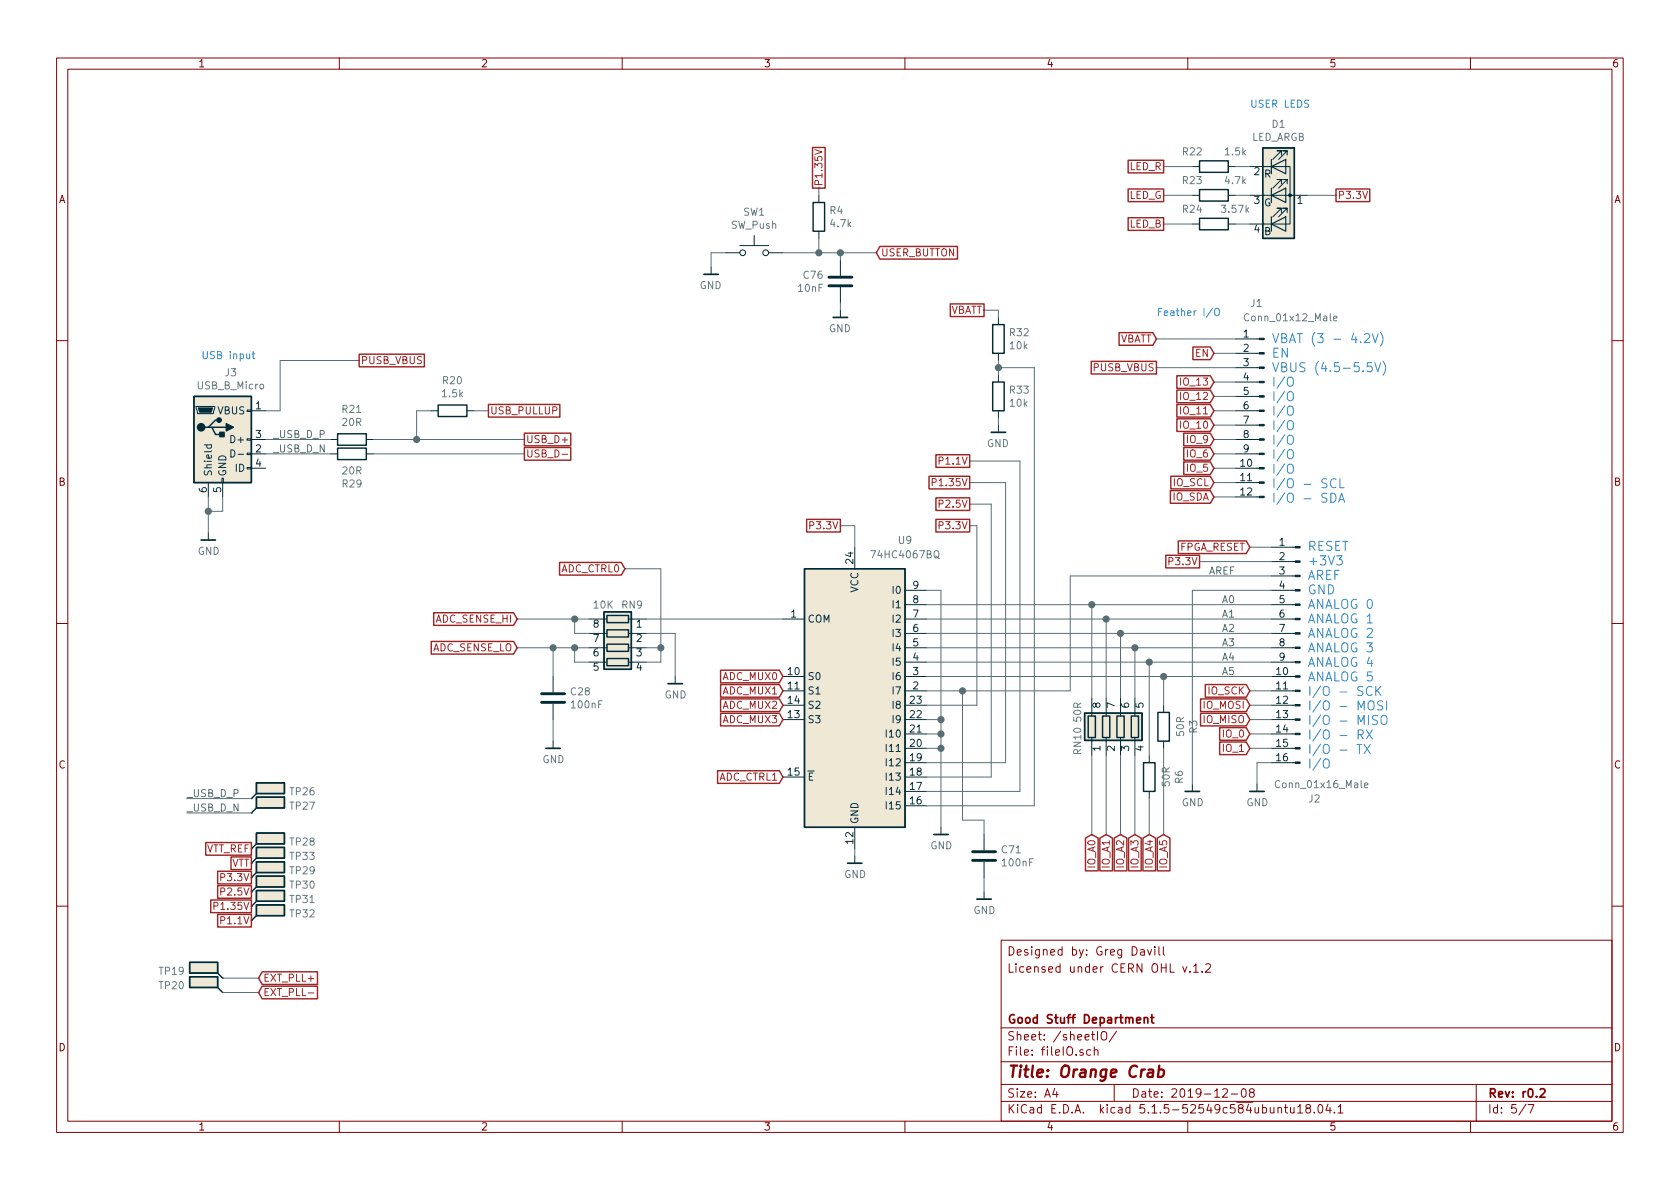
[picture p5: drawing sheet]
EESchema Schematic File Version 4
EELAYER 30 0
EELAYER END
$Descr A4 11693 8268
encoding utf-8
Sheet 5 7
Title "Orange Crab"
Date "2019-12-08"
Rev "r0.2"
Comp "Good Stuff Department"
Comment1 ""
Comment2 ""
Comment3 "Licensed under CERN OHL v.1.2"
Comment4 "Designed by: Greg Davill"
$EndDescr
$Comp
L Connector:Conn_01x16_Male J2
U 1 1
P 9050 4500
AR Path="/5ABC9A87/5D0A61DA" Ref="J2"  Part="1" 
AR Path="/5D1738DB/5D0A61DA" Ref="J?"  Part="1" 
F 0 "J2" H 8950 3450 50  0000 C CNN
F 1 "Conn_01x16_Male" H 8900 3550 50  0000 C CNN
F 2 "gkl_conn:Feather_PinHeader_1x16" H 9050 4500 50  0001 C CNN
F 3 "~" H 9050 4500 50  0001 C CNN
	1    9050 4500
	-1   0    0    -1  
$EndComp
Text Notes 8700 750  0    50   ~ 0
USER LEDS
Text Notes 8050 2200 0    50   ~ 0
Feather I/O
$Comp
L Connector:Conn_01x12_Male J1
U 1 1
P 8800 2850
AR Path="/5ABC9A87/5D1698AE" Ref="J1"  Part="1" 
AR Path="/5D1738DB/5D1698AE" Ref="J?"  Part="1" 
F 0 "J1" H 8900 3600 50  0000 R CNN
F 1 "Conn_01x12_Male" H 8950 3500 50  0000 R CNN
F 2 "gkl_conn:Feather_PinHeader_1x12" H 8800 2850 50  0001 C CNN
F 3 "~" H 8800 2850 50  0001 C CNN
	1    8800 2850
	-1   0    0    -1  
$EndComp
Text Notes 9100 5350 0    63   ~ 0
RESET\n+3V3\nAREF\nGND\nANALOG 0\nANALOG 1\nANALOG 2\nANALOG 3\nANALOG 4\nANALOG 5\nI/O - SCK\nI/O - MOSI\nI/O - MISO\nI/O - RX\nI/O - TX\nI/O
Text Notes 8850 3500 0    63   ~ 0
VBAT (3 - 4.2V)\nEN\nVBUS (4.5-5.5V)\nI/O\nI/O\nI/O\nI/O\nI/O\nI/O\nI/O\nI/O - SCL\nI/O - SDA
Text Label 8600 4200 2    50   ~ 0
A0
Text Label 8600 4000 2    50   ~ 0
AREF
Text Label 8600 4300 2    50   ~ 0
A1
Text Label 8600 4400 2    50   ~ 0
A2
Text Label 8600 4500 2    50   ~ 0
A3
Text Label 8600 4600 2    50   ~ 0
A4
Text Label 8600 4700 2    50   ~ 0
A5
Wire Wire Line
	8850 4100 8300 4100
Wire Wire Line
	8300 4100 8300 5450
Wire Wire Line
	8850 3900 8350 3900
$Comp
L gkl_power:GND #PWR0133
U 1 1
P 8300 5450
F 0 "#PWR0133" H 8300 5200 50  0001 C CNN
F 1 "GND" H 8303 5324 50  0000 C CNN
F 2 "" H 8200 5100 50  0001 C CNN
F 3 "" H 8300 5450 50  0001 C CNN
	1    8300 5450
	1    0    0    -1  
$EndComp
Text GLabel 8350 3900 0    50   UnSpc ~ 0
P3.3V
Wire Wire Line
	8850 3800 8700 3800
Text GLabel 8700 3800 0    50   Input ~ 0
FPGA_RESET
Wire Wire Line
	8850 4800 8700 4800
Text GLabel 8700 4800 0    50   Input ~ 0
IO_SCK
Wire Wire Line
	8850 4900 8700 4900
Text GLabel 8700 4900 0    50   Input ~ 0
IO_MOSI
Wire Wire Line
	8850 5000 8700 5000
Text GLabel 8700 5000 0    50   Input ~ 0
IO_MISO
Wire Wire Line
	8850 5100 8700 5100
Text GLabel 8700 5100 0    50   Input ~ 0
IO_0
Wire Wire Line
	8850 5200 8700 5200
Text GLabel 8700 5200 0    50   Input ~ 0
IO_1
Wire Wire Line
	8850 5300 8750 5300
Wire Wire Line
	8750 5300 8750 5450
$Comp
L gkl_power:GND #PWR0134
U 1 1
P 8750 5450
F 0 "#PWR0134" H 8750 5200 50  0001 C CNN
F 1 "GND" H 8753 5324 50  0000 C CNN
F 2 "" H 8650 5100 50  0001 C CNN
F 3 "" H 8750 5450 50  0001 C CNN
	1    8750 5450
	1    0    0    -1  
$EndComp
Wire Wire Line
	8600 3050 8450 3050
Text GLabel 8450 3050 0    50   Input ~ 0
IO_9
Wire Wire Line
	8600 3150 8450 3150
Text GLabel 8450 3150 0    50   Input ~ 0
IO_6
Wire Wire Line
	8600 3250 8450 3250
Text GLabel 8450 3250 0    50   Input ~ 0
IO_5
Wire Wire Line
	8600 3350 8450 3350
Text GLabel 8450 3350 0    50   Input ~ 0
IO_SCL
Wire Wire Line
	8600 3450 8450 3450
Text GLabel 8450 3450 0    50   Input ~ 0
IO_SDA
Wire Wire Line
	8600 2650 8450 2650
Text GLabel 8450 2650 0    50   Input ~ 0
IO_13
Wire Wire Line
	8600 2750 8450 2750
Text GLabel 8450 2750 0    50   Input ~ 0
IO_12
Wire Wire Line
	8600 2850 8450 2850
Text GLabel 8450 2850 0    50   Input ~ 0
IO_11
Wire Wire Line
	8600 2950 8450 2950
Text GLabel 8450 2950 0    50   Input ~ 0
IO_10
Text GLabel 8450 2450 0    50   Input ~ 0
EN
Wire Wire Line
	8600 2450 8450 2450
Wire Wire Line
	8600 2550 8050 2550
Text GLabel 8050 2350 0    50   Input ~ 0
VBATT
Wire Wire Line
	8600 2350 8050 2350
Text Notes 1400 2500 0    50   ~ 0
USB input
Text GLabel 3650 3050 2    50   UnSpc ~ 0
USB_D+
Text GLabel 3650 3150 2    50   UnSpc ~ 0
USB_D-
Wire Wire Line
	1550 3450 1550 3550
Wire Wire Line
	1550 3550 1450 3550
Wire Wire Line
	1450 3550 1450 3700
Wire Wire Line
	1450 3450 1450 3550
Connection ~ 1450 3550
$Comp
L gkl_power:GND #PWR?
U 1 1
P 1450 3700
AR Path="/5D1738DB/5D4CCC72" Ref="#PWR?"  Part="1" 
AR Path="/5ABC9A87/5D4CCC72" Ref="#PWR0121"  Part="1" 
F 0 "#PWR0121" H 1450 3450 50  0001 C CNN
F 1 "GND" H 1453 3574 50  0000 C CNN
F 2 "" H 1350 3350 50  0001 C CNN
F 3 "" H 1450 3700 50  0001 C CNN
	1    1450 3700
	1    0    0    -1  
$EndComp
$Comp
L Connector:USB_B_Micro J?
U 1 1
P 1550 3050
AR Path="/5D1738DB/5D4CCC78" Ref="J?"  Part="1" 
AR Path="/5ABC9A87/5D4CCC78" Ref="J3"  Part="1" 
F 0 "J3" H 1607 3517 50  0000 C CNN
F 1 "USB_B_Micro" H 1607 3426 50  0000 C CNN
F 2 "Connector_USB:USB_Micro-B_Molex-105017-0001" H 1700 3000 50  0001 C CNN
F 3 "~" H 1700 3000 50  0001 C CNN
F 4 "1050170001" H 1550 3050 50  0001 C CNN "PN"
F 5 "Molex" H 1550 3050 50  0001 C CNN "Mfg"
	1    1550 3050
	1    0    0    -1  
$EndComp
Text GLabel 3400 2850 2    50   UnSpc ~ 0
USB_PULLUP
$Comp
L Device:R R20
U 1 1
P 3150 2850
F 0 "R20" V 3357 2850 50  0000 C CNN
F 1 "1.5k" V 3266 2850 50  0000 C CNN
F 2 "Resistor_SMD:R_0201_0603Metric" V 3080 2850 50  0001 C CNN
F 3 "~" H 3150 2850 50  0001 C CNN
F 4 "‎Yageo‎" H 3150 2850 50  0001 C CNN "Mfg"
F 5 "RC0201FR-071K5L" H 3150 2850 50  0001 C CNN "PN"
	1    3150 2850
	0    -1   -1   0   
$EndComp
Wire Wire Line
	3000 2850 2900 2850
Wire Wire Line
	2900 2850 2900 3050
Wire Wire Line
	3300 2850 3400 2850
Wire Wire Line
	1850 2850 1950 2850
Wire Wire Line
	1950 2850 1950 2500
Wire Wire Line
	1950 2500 2500 2500
Text GLabel 2500 2500 2    50   UnSpc ~ 0
PUSB_VBUS
$Comp
L Device:LED_ARGB D1
U 1 1
P 8900 1350
F 0 "D1" H 8900 1847 50  0000 C CNN
F 1 "LED_ARGB" H 8900 1756 50  0000 C CNN
F 2 "gkl_led:0404LED_RGB" H 8900 1300 50  0001 C CNN
F 3 "~" H 8900 1300 50  0001 C CNN
F 4 " ‎Wurth Electronics Inc.‎" H 8900 1350 50  0001 C CNN "Mfg"
F 5 "150044M155260" H 8900 1350 50  0001 C CNN "PN"
	1    8900 1350
	1    0    0    -1  
$EndComp
Text GLabel 9300 1350 2    50   UnSpc ~ 0
P3.3V
Wire Wire Line
	9300 1350 9100 1350
$Comp
L Device:R R22
U 1 1
P 8450 1150
F 0 "R22" V 8550 1300 50  0000 C CNN
F 1 "1.5k" V 8550 1000 50  0000 C CNN
F 2 "Resistor_SMD:R_0201_0603Metric" V 8380 1150 50  0001 C CNN
F 3 "~" H 8450 1150 50  0001 C CNN
F 4 "‎Yageo‎" H 8450 1150 50  0001 C CNN "Mfg"
F 5 "RC0201FR-071K5L" H 8450 1150 50  0001 C CNN "PN"
	1    8450 1150
	0    -1   -1   0   
$EndComp
$Comp
L Device:R R23
U 1 1
P 8450 1350
F 0 "R23" V 8550 1500 50  0000 C CNN
F 1 "4.7k" V 8550 1200 50  0000 C CNN
F 2 "Resistor_SMD:R_0201_0603Metric" V 8380 1350 50  0001 C CNN
F 3 "~" H 8450 1350 50  0001 C CNN
F 4 "‎Yageo‎" H 8450 1350 50  0001 C CNN "Mfg"
F 5 "RC0201FR-074K7L" H 8450 1350 50  0001 C CNN "PN"
	1    8450 1350
	0    -1   -1   0   
$EndComp
$Comp
L Device:R R24
U 1 1
P 8450 1550
F 0 "R24" V 8550 1700 50  0000 C CNN
F 1 "3.57k" V 8550 1400 50  0000 C CNN
F 2 "Resistor_SMD:R_0201_0603Metric" V 8380 1550 50  0001 C CNN
F 3 "~" H 8450 1550 50  0001 C CNN
F 4 "‎Yageo‎" H 8450 1550 50  0001 C CNN "Mfg"
F 5 "RC0201FR-073K57L" H 8450 1550 50  0001 C CNN "PN"
	1    8450 1550
	0    -1   -1   0   
$EndComp
Wire Wire Line
	8600 1150 8700 1150
Wire Wire Line
	8700 1350 8600 1350
Wire Wire Line
	8600 1550 8700 1550
Wire Wire Line
	8300 1150 8100 1150
Wire Wire Line
	8300 1350 8100 1350
Wire Wire Line
	8300 1550 8100 1550
Text GLabel 8100 1150 0    50   UnSpc ~ 0
LED_R
Text GLabel 8100 1350 0    50   UnSpc ~ 0
LED_G
Text GLabel 8100 1550 0    50   UnSpc ~ 0
LED_B
$Comp
L Switch:SW_Push SW1
U 1 1
P 5250 1750
F 0 "SW1" H 5250 2035 50  0000 C CNN
F 1 "SW_Push" H 5250 1944 50  0000 C CNN
F 2 "gkl_misc:PTS_810_SMT_Switch" H 5250 1950 50  0001 C CNN
F 3 "~" H 5250 1950 50  0001 C CNN
F 4 "PTS810 SJM 250 SMTR LFS" H 5250 1750 50  0001 C CNN "PN"
F 5 "C&K" H 5250 1750 50  0001 C CNN "Mfg"
	1    5250 1750
	1    0    0    -1  
$EndComp
Text GLabel 5700 1300 1    50   UnSpc ~ 0
P1.35V
$Comp
L Device:R R4
U 1 1
P 5700 1500
F 0 "R4" H 5770 1546 50  0000 L CNN
F 1 "4.7k" H 5770 1455 50  0000 L CNN
F 2 "Resistor_SMD:R_0201_0603Metric" V 5630 1500 50  0001 C CNN
F 3 "~" H 5700 1500 50  0001 C CNN
F 4 "‎Yageo‎" H 5700 1500 50  0001 C CNN "Mfg"
F 5 "RC0201FR-074K7L" H 5700 1500 50  0001 C CNN "PN"
	1    5700 1500
	1    0    0    -1  
$EndComp
Wire Wire Line
	5700 1300 5700 1350
Wire Wire Line
	5700 1650 5700 1750
Wire Wire Line
	5700 1750 5450 1750
Wire Wire Line
	5700 1750 5850 1750
Connection ~ 5700 1750
Text GLabel 6100 1750 2    50   Input ~ 0
USER_BUTTON
$Comp
L gkl_power:GND #PWR0164
U 1 1
P 4950 1850
F 0 "#PWR0164" H 4950 1600 50  0001 C CNN
F 1 "GND" H 4953 1724 50  0000 C CNN
F 2 "" H 4850 1500 50  0001 C CNN
F 3 "" H 4950 1850 50  0001 C CNN
	1    4950 1850
	-1   0    0    -1  
$EndComp
Wire Wire Line
	4950 1850 4950 1750
Wire Wire Line
	4950 1750 5050 1750
$Comp
L Device:C C76
U 1 1
P 5850 1950
F 0 "C76" H 5736 1996 50  0000 R CNN
F 1 "10nF" H 5736 1905 50  0000 R CNN
F 2 "Capacitor_SMD:C_0201_0603Metric" H 5888 1800 50  0001 C CNN
F 3 "~" H 5850 1950 50  0001 C CNN
F 4 "Samsung Electro-Mechanics" H 5850 1950 50  0001 C CNN "Mfg"
F 5 "CL03B103KP3NNNC" H 5850 1950 50  0001 C CNN "PN"
	1    5850 1950
	1    0    0    -1  
$EndComp
Wire Wire Line
	5850 1750 5850 1800
Connection ~ 5850 1750
Wire Wire Line
	5850 1750 6100 1750
Wire Wire Line
	5850 2100 5850 2150
$Comp
L gkl_power:GND #PWR0165
U 1 1
P 5850 2150
F 0 "#PWR0165" H 5850 1900 50  0001 C CNN
F 1 "GND" H 5853 2024 50  0000 C CNN
F 2 "" H 5750 1800 50  0001 C CNN
F 3 "" H 5850 2150 50  0001 C CNN
	1    5850 2150
	-1   0    0    -1  
$EndComp
Text GLabel 8050 2550 0    50   UnSpc ~ 0
PUSB_VBUS
Text GLabel 1800 6800 2    50   Input ~ 0
EXT_PLL+
Text GLabel 1800 6900 2    50   Input ~ 0
EXT_PLL-
$Comp
L Connector:TestPoint_Flag TP19
U 1 1
P 1550 6800
F 0 "TP19" H 2000 6850 50  0000 R CNN
F 1 "SMD_TP" H 1506 6803 50  0001 R CNN
F 2 "gkl_misc:TestPoint_Pad_D0.5mm" H 1750 6800 50  0001 C CNN
F 3 "~" H 1750 6800 50  0001 C CNN
	1    1550 6800
	-1   0    0    -1  
$EndComp
Wire Wire Line
	1800 6800 1550 6800
$Comp
L Connector:TestPoint_Flag TP20
U 1 1
P 1550 6900
F 0 "TP20" H 2000 6950 50  0000 R CNN
F 1 "SMD_TP" H 1506 6903 50  0001 R CNN
F 2 "gkl_misc:TestPoint_Pad_D0.5mm" H 1750 6900 50  0001 C CNN
F 3 "~" H 1750 6900 50  0001 C CNN
	1    1550 6900
	-1   0    0    -1  
$EndComp
Wire Wire Line
	1800 6900 1550 6900
$Comp
L Connector:TestPoint_Flag TP26
U 1 1
P 1750 5550
F 0 "TP26" H 2200 5600 50  0000 R CNN
F 1 "SMD_TP" H 1706 5553 50  0001 R CNN
F 2 "gkl_misc:TestPoint_Pad_D0.5mm" H 1950 5550 50  0001 C CNN
F 3 "~" H 1950 5550 50  0001 C CNN
	1    1750 5550
	1    0    0    -1  
$EndComp
$Comp
L Connector:TestPoint_Flag TP27
U 1 1
P 1750 5650
F 0 "TP27" H 2200 5700 50  0000 R CNN
F 1 "SMD_TP" H 1706 5653 50  0001 R CNN
F 2 "gkl_misc:TestPoint_Pad_D0.5mm" H 1950 5650 50  0001 C CNN
F 3 "~" H 1950 5650 50  0001 C CNN
	1    1750 5650
	1    0    0    -1  
$EndComp
$Comp
L Connector:TestPoint_Flag TP31
U 1 1
P 1750 6300
F 0 "TP31" H 2200 6350 50  0000 R CNN
F 1 "SMD_TP" H 1706 6303 50  0001 R CNN
F 2 "gkl_misc:TestPoint_Pad_D0.5mm" H 1950 6300 50  0001 C CNN
F 3 "~" H 1950 6300 50  0001 C CNN
	1    1750 6300
	1    0    0    -1  
$EndComp
$Comp
L Connector:TestPoint_Flag TP32
U 1 1
P 1750 6400
F 0 "TP32" H 2200 6450 50  0000 R CNN
F 1 "SMD_TP" H 1706 6403 50  0001 R CNN
F 2 "gkl_misc:TestPoint_Pad_D0.5mm" H 1950 6400 50  0001 C CNN
F 3 "~" H 1950 6400 50  0001 C CNN
	1    1750 6400
	1    0    0    -1  
$EndComp
Text GLabel 1750 6100 0    50   UnSpc ~ 0
P3.3V
$Comp
L Connector:TestPoint_Flag TP30
U 1 1
P 1750 6200
F 0 "TP30" H 2200 6250 50  0000 R CNN
F 1 "SMD_TP" H 1706 6203 50  0001 R CNN
F 2 "gkl_misc:TestPoint_Pad_D0.5mm" H 1950 6200 50  0001 C CNN
F 3 "~" H 1950 6200 50  0001 C CNN
	1    1750 6200
	1    0    0    -1  
$EndComp
$Comp
L Connector:TestPoint_Flag TP29
U 1 1
P 1750 6100
F 0 "TP29" H 2200 6150 50  0000 R CNN
F 1 "SMD_TP" H 1706 6103 50  0001 R CNN
F 2 "gkl_misc:TestPoint_Pad_D0.5mm" H 1950 6100 50  0001 C CNN
F 3 "~" H 1950 6100 50  0001 C CNN
	1    1750 6100
	1    0    0    -1  
$EndComp
Text GLabel 1750 6200 0    50   UnSpc ~ 0
P2.5V
Text GLabel 1750 6300 0    50   UnSpc ~ 0
P1.35V
Text GLabel 1750 6400 0    50   UnSpc ~ 0
P1.1V
$Comp
L Connector:TestPoint_Flag TP33
U 1 1
P 1750 6000
F 0 "TP33" H 2200 6050 50  0000 R CNN
F 1 "SMD_TP" H 1706 6003 50  0001 R CNN
F 2 "gkl_misc:TestPoint_Pad_D0.5mm" H 1950 6000 50  0001 C CNN
F 3 "~" H 1950 6000 50  0001 C CNN
	1    1750 6000
	1    0    0    -1  
$EndComp
Text GLabel 1750 6000 0    50   UnSpc ~ 0
VTT
Text GLabel 1750 5900 0    50   UnSpc ~ 0
VTT_REF
$Comp
L Connector:TestPoint_Flag TP28
U 1 1
P 1750 5900
F 0 "TP28" H 2200 5950 50  0000 R CNN
F 1 "SMD_TP" H 1706 5903 50  0001 R CNN
F 2 "gkl_misc:TestPoint_Pad_D0.5mm" H 1950 5900 50  0001 C CNN
F 3 "~" H 1950 5900 50  0001 C CNN
	1    1750 5900
	1    0    0    -1  
$EndComp
$Comp
L Device:R R21
U 1 1
P 2450 3050
F 0 "R21" V 2657 3050 50  0000 C CNN
F 1 "20R" V 2566 3050 50  0000 C CNN
F 2 "Resistor_SMD:R_0201_0603Metric" V 2380 3050 50  0001 C CNN
F 3 "~" H 2450 3050 50  0001 C CNN
F 4 "‎Yageo‎" H 2450 3050 50  0001 C CNN "Mfg"
F 5 "RC0201FR-0720RL" H 2450 3050 50  0001 C CNN "PN"
	1    2450 3050
	0    -1   -1   0   
$EndComp
$Comp
L Device:R R29
U 1 1
P 2450 3150
F 0 "R29" V 2657 3150 50  0000 C CNN
F 1 "20R" V 2566 3150 50  0000 C CNN
F 2 "Resistor_SMD:R_0201_0603Metric" V 2380 3150 50  0001 C CNN
F 3 "~" H 2450 3150 50  0001 C CNN
F 4 "‎Yageo‎" H 2450 3150 50  0001 C CNN "Mfg"
F 5 "RC0201FR-0720RL" H 2450 3150 50  0001 C CNN "PN"
	1    2450 3150
	0    1    1    0   
$EndComp
$Comp
L 74xx:CD74HC4067M U9
U 1 1
P 5950 4800
F 0 "U9" H 6300 5850 50  0000 C CNN
F 1 "74HC4067BQ" H 6300 5750 50  0000 C CNN
F 2 "Package_DFN_QFN:Texas_RGY_R-PVQFN-N24_EP2.05x3.1mm" H 6850 3800 50  0001 C CIN
F 3 "http://www.ti.com/lit/ds/symlink/cd74hc4067.pdf" H 5600 5650 50  0001 C CNN
F 4 "Nexperia USA Inc." H 5950 4800 50  0001 C CNN "Mfg"
F 5 "74HC4067BQ\\,118" H 5950 4800 50  0001 C CNN "PN"
	1    5950 4800
	1    0    0    -1  
$EndComp
$Comp
L gkl_power:GND #PWR0103
U 1 1
P 6550 5750
F 0 "#PWR0103" H 6550 5500 50  0001 C CNN
F 1 "GND" H 6553 5624 50  0000 C CNN
F 2 "" H 6450 5400 50  0001 C CNN
F 3 "" H 6550 5750 50  0001 C CNN
	1    6550 5750
	1    0    0    -1  
$EndComp
Wire Wire Line
	6550 4100 6450 4100
Wire Wire Line
	6450 4200 7600 4200
Wire Wire Line
	6450 4300 7700 4300
Wire Wire Line
	6450 4400 7800 4400
Wire Wire Line
	6450 4500 7900 4500
Wire Wire Line
	6450 4700 8100 4700
$Comp
L gkl_power:GND #PWR0131
U 1 1
P 5950 5950
F 0 "#PWR0131" H 5950 5700 50  0001 C CNN
F 1 "GND" H 5953 5824 50  0000 C CNN
F 2 "" H 5850 5600 50  0001 C CNN
F 3 "" H 5950 5950 50  0001 C CNN
	1    5950 5950
	1    0    0    -1  
$EndComp
Wire Wire Line
	5950 5950 5950 5900
Text GLabel 5850 3650 0    50   UnSpc ~ 0
P3.3V
Wire Wire Line
	5850 3650 5950 3650
Wire Wire Line
	5950 3650 5950 3800
Wire Wire Line
	6450 5400 6900 5400
Text GLabel 6750 3650 0    50   UnSpc ~ 0
P3.3V
Wire Wire Line
	6800 3650 6750 3650
Wire Wire Line
	6800 3650 6800 4900
Text GLabel 6750 3500 0    50   UnSpc ~ 0
P2.5V
Wire Wire Line
	6750 3500 6900 3500
Wire Wire Line
	6900 3500 6900 5400
Wire Wire Line
	7000 3350 6750 3350
Text GLabel 6750 3350 0    50   UnSpc ~ 0
P1.35V
Wire Wire Line
	7100 3200 6750 3200
Text GLabel 6750 3200 0    50   UnSpc ~ 0
P1.1V
Text GLabel 5450 4700 0    50   Input ~ 0
ADC_MUX0
Text GLabel 5450 4800 0    50   Input ~ 0
ADC_MUX1
Text GLabel 5450 4900 0    50   Input ~ 0
ADC_MUX2
Text GLabel 5450 5000 0    50   Input ~ 0
ADC_MUX3
Text GLabel 4350 3950 0    50   Input ~ 0
ADC_CTRL0
Text GLabel 5450 5400 0    50   Input ~ 0
ADC_CTRL1
Text GLabel 3600 4500 0    50   Input ~ 0
ADC_SENSE_LO
Text GLabel 3600 4300 0    50   Input ~ 0
ADC_SENSE_HI
$Comp
L Device:R_Pack04 RN?
U 1 1
P 4300 4500
AR Path="/5ABD38F2/5DF38AC3" Ref="RN?"  Part="1" 
AR Path="/5ABC9A87/5DF38AC3" Ref="RN9"  Part="1" 
F 0 "RN9" V 4000 4400 50  0000 C CNN
F 1 "10K" V 4000 4600 50  0000 C CNN
F 2 "Resistor_SMD:R_Array_Convex_4x0402" V 4575 4500 50  0001 C CNN
F 3 "~" H 4300 4500 50  0001 C CNN
F 4 "Stackpole Electronics Inc" H 4300 4500 50  0001 C CNN "Mfg"
F 5 "RAVF104DJT10K0" H 4300 4500 50  0001 C CNN "PN"
	1    4300 4500
	0    -1   1    0   
$EndComp
Wire Wire Line
	5450 4300 4500 4300
Wire Wire Line
	4500 4400 4700 4400
Wire Wire Line
	4700 4400 4700 4700
Wire Wire Line
	4500 4600 4600 4600
Wire Wire Line
	4600 4600 4600 4500
Wire Wire Line
	4600 3950 4350 3950
Wire Wire Line
	4500 4500 4600 4500
Connection ~ 4600 4500
Wire Wire Line
	4600 4500 4600 3950
Wire Wire Line
	4100 4400 4000 4400
Wire Wire Line
	4000 4400 4000 4300
Wire Wire Line
	4100 4300 4000 4300
Connection ~ 4000 4300
Wire Wire Line
	4100 4600 4000 4600
Wire Wire Line
	4000 4600 4000 4500
Wire Wire Line
	4100 4500 4000 4500
Connection ~ 4000 4500
$Comp
L Device:C C28
U 1 1
P 3850 4850
F 0 "C28" H 3965 4896 50  0000 L CNN
F 1 "100nF" H 3965 4805 50  0000 L CNN
F 2 "Capacitor_SMD:C_0201_0603Metric" H 3888 4700 50  0001 C CNN
F 3 "~" H 3850 4850 50  0001 C CNN
F 4 "Samsung Electro-Mechanics" H 3850 4850 50  0001 C CNN "Mfg"
F 5 "CL03A104KQ3NNNC" H 3850 4850 50  0001 C CNN "PN"
	1    3850 4850
	1    0    0    -1  
$EndComp
Wire Wire Line
	3850 5000 3850 5150
$Comp
L gkl_power:GND #PWR0132
U 1 1
P 4700 4700
F 0 "#PWR0132" H 4700 4450 50  0001 C CNN
F 1 "GND" H 4703 4574 50  0000 C CNN
F 2 "" H 4600 4350 50  0001 C CNN
F 3 "" H 4700 4700 50  0001 C CNN
	1    4700 4700
	1    0    0    -1  
$EndComp
$Comp
L gkl_power:GND #PWR0160
U 1 1
P 3850 5150
F 0 "#PWR0160" H 3850 4900 50  0001 C CNN
F 1 "GND" H 3853 5024 50  0000 C CNN
F 2 "" H 3750 4800 50  0001 C CNN
F 3 "" H 3850 5150 50  0001 C CNN
	1    3850 5150
	1    0    0    -1  
$EndComp
Wire Wire Line
	3600 4500 3850 4500
Wire Wire Line
	3850 4700 3850 4500
Connection ~ 3850 4500
Wire Wire Line
	3850 4500 4000 4500
Wire Wire Line
	3600 4300 4000 4300
Wire Wire Line
	6450 5000 6550 5000
Connection ~ 6550 5000
Wire Wire Line
	6450 5100 6550 5100
Connection ~ 6550 5100
Wire Wire Line
	6550 5100 6550 5000
Wire Wire Line
	6550 5200 6450 5200
Connection ~ 6550 5200
Wire Wire Line
	6550 5200 6550 5100
Wire Wire Line
	6450 4800 6700 4800
Wire Wire Line
	7450 4800 7450 4000
Wire Wire Line
	7450 4000 8850 4000
Wire Wire Line
	6550 4100 6550 5000
Wire Wire Line
	6800 4900 6450 4900
Connection ~ 2900 3050
Wire Wire Line
	1850 3050 2300 3050
Wire Wire Line
	2600 3050 2900 3050
Wire Wire Line
	2300 3150 1850 3150
Wire Wire Line
	2600 3150 3650 3150
Wire Wire Line
	2900 3050 3650 3050
Text Label 1900 3050 0    50   ~ 0
_USB_D_P
Text Label 1900 3150 0    50   ~ 0
_USB_D_N
Text Label 1300 5550 0    50   ~ 0
_USB_D_P
Text Label 1300 5650 0    50   ~ 0
_USB_D_N
Wire Wire Line
	1750 5550 1300 5550
Wire Wire Line
	1300 5650 1750 5650
Text GLabel 7600 5800 3    50   Input ~ 0
IO_A0
Text GLabel 7700 5800 3    50   Input ~ 0
IO_A1
Text GLabel 7800 5800 3    50   Input ~ 0
IO_A2
Text GLabel 7900 5800 3    50   Input ~ 0
IO_A3
Text GLabel 8000 5800 3    50   Input ~ 0
IO_A4
Text GLabel 8100 5800 3    50   Input ~ 0
IO_A5
Wire Wire Line
	7600 5800 7600 5250
Connection ~ 7600 4200
Wire Wire Line
	7600 4200 8850 4200
Wire Wire Line
	7700 5800 7700 5250
Connection ~ 7700 4300
Wire Wire Line
	7700 4300 8850 4300
Wire Wire Line
	7800 5800 7800 5250
Connection ~ 7800 4400
Wire Wire Line
	7800 4400 8850 4400
Wire Wire Line
	7900 5800 7900 5250
Connection ~ 7900 4500
Wire Wire Line
	7900 4500 8850 4500
Wire Wire Line
	8000 5800 8000 5550
Wire Wire Line
	8100 5800 8100 5200
Connection ~ 8100 4700
Wire Wire Line
	8100 4700 8850 4700
Wire Wire Line
	7600 4850 7600 4200
Wire Wire Line
	7700 4850 7700 4300
Wire Wire Line
	7800 4850 7800 4400
Wire Wire Line
	7900 4850 7900 4500
$Comp
L Device:R R6
U 1 1
P 8000 5400
F 0 "R6" V 8207 5400 50  0000 C CNN
F 1 "50R" V 8116 5400 50  0000 C CNN
F 2 "Resistor_SMD:R_0201_0603Metric" V 7930 5400 50  0001 C CNN
F 3 "~" H 8000 5400 50  0001 C CNN
F 4 "‎Yageo‎" H 8000 5400 50  0001 C CNN "Mfg"
F 5 "RC0201FR-0750RL" H 8000 5400 50  0001 C CNN "PN"
	1    8000 5400
	1    0    0    -1  
$EndComp
$Comp
L Device:R R3
U 1 1
P 8100 5050
F 0 "R3" V 8307 5050 50  0000 C CNN
F 1 "50R" V 8216 5050 50  0000 C CNN
F 2 "Resistor_SMD:R_0201_0603Metric" V 8030 5050 50  0001 C CNN
F 3 "~" H 8100 5050 50  0001 C CNN
F 4 "‎Yageo‎" H 8100 5050 50  0001 C CNN "Mfg"
F 5 "RC0201FR-0750RL" H 8100 5050 50  0001 C CNN "PN"
	1    8100 5050
	1    0    0    -1  
$EndComp
Wire Wire Line
	8100 4900 8100 4700
Wire Wire Line
	6450 4600 8000 4600
Wire Wire Line
	8000 4600 8850 4600
Connection ~ 8000 4600
Wire Wire Line
	8000 5250 8000 4600
$Comp
L Device:R_Pack04 RN?
U 1 1
P 7800 5050
AR Path="/5ABD38F2/5E8ECDF4" Ref="RN?"  Part="1" 
AR Path="/5ABC9A87/5E8ECDF4" Ref="RN10"  Part="1" 
F 0 "RN10" V 7500 4950 50  0000 C CNN
F 1 "50R" V 7500 5150 50  0000 C CNN
F 2 "Resistor_SMD:R_Array_Convex_4x0402" V 8075 5050 50  0001 C CNN
F 3 "~" H 7800 5050 50  0001 C CNN
F 4 "Stackpole Electronics Inc" H 7800 5050 50  0001 C CNN "Mfg"
F 5 "RAVF104DJT51R0" H 7800 5050 50  0001 C CNN "PN"
	1    7800 5050
	1    0    0    -1  
$EndComp
$Comp
L Device:C C71
U 1 1
P 6850 5950
F 0 "C71" H 6965 5996 50  0000 L CNN
F 1 "100nF" H 6965 5905 50  0000 L CNN
F 2 "Capacitor_SMD:C_0201_0603Metric" H 6888 5800 50  0001 C CNN
F 3 "~" H 6850 5950 50  0001 C CNN
F 4 "Samsung Electro-Mechanics" H 6850 5950 50  0001 C CNN "Mfg"
F 5 "CL03A104KQ3NNNC" H 6850 5950 50  0001 C CNN "PN"
	1    6850 5950
	1    0    0    -1  
$EndComp
$Comp
L gkl_power:GND #PWR0161
U 1 1
P 6850 6200
F 0 "#PWR0161" H 6850 5950 50  0001 C CNN
F 1 "GND" H 6853 6074 50  0000 C CNN
F 2 "" H 6750 5850 50  0001 C CNN
F 3 "" H 6850 6200 50  0001 C CNN
	1    6850 6200
	1    0    0    -1  
$EndComp
Wire Wire Line
	6850 6200 6850 6100
Wire Wire Line
	6850 5800 6850 5700
Wire Wire Line
	6850 5700 6700 5700
Wire Wire Line
	6700 5700 6700 4800
Connection ~ 6700 4800
Wire Wire Line
	6700 4800 7450 4800
Wire Wire Line
	6550 5200 6550 5750
Wire Wire Line
	6450 5300 7000 5300
Wire Wire Line
	7000 5300 7000 3350
Wire Wire Line
	7100 3200 7100 5500
Wire Wire Line
	7100 5500 6450 5500
Wire Wire Line
	6450 5600 7200 5600
Text GLabel 6850 2150 0    50   UnSpc ~ 0
VBATT
$Comp
L Device:R R33
U 1 1
P 6950 2750
F 0 "R33" H 7020 2796 50  0000 L CNN
F 1 "10k" H 7020 2705 50  0000 L CNN
F 2 "Resistor_SMD:R_0201_0603Metric" V 6880 2750 50  0001 C CNN
F 3 "~" H 6950 2750 50  0001 C CNN
F 4 "‎Yageo‎" H 6950 2750 50  0001 C CNN "Mfg"
F 5 "RC0201FR-0710KL" H 6950 2750 50  0001 C CNN "PN"
	1    6950 2750
	1    0    0    -1  
$EndComp
$Comp
L Device:R R32
U 1 1
P 6950 2350
F 0 "R32" H 7020 2396 50  0000 L CNN
F 1 "10k" H 7020 2305 50  0000 L CNN
F 2 "Resistor_SMD:R_0201_0603Metric" V 6880 2350 50  0001 C CNN
F 3 "~" H 6950 2350 50  0001 C CNN
F 4 "‎Yageo‎" H 6950 2350 50  0001 C CNN "Mfg"
F 5 "RC0201FR-0710KL" H 6950 2350 50  0001 C CNN "PN"
	1    6950 2350
	1    0    0    -1  
$EndComp
Wire Wire Line
	6850 2150 6950 2150
Wire Wire Line
	6950 2150 6950 2200
Wire Wire Line
	6950 2500 6950 2550
Wire Wire Line
	6950 2900 6950 2950
$Comp
L gkl_power:GND #PWR0172
U 1 1
P 6950 2950
F 0 "#PWR0172" H 6950 2700 50  0001 C CNN
F 1 "GND" H 6953 2824 50  0000 C CNN
F 2 "" H 6850 2600 50  0001 C CNN
F 3 "" H 6950 2950 50  0001 C CNN
	1    6950 2950
	-1   0    0    -1  
$EndComp
Wire Wire Line
	7200 2550 6950 2550
Wire Wire Line
	7200 2550 7200 5600
Connection ~ 6950 2550
Wire Wire Line
	6950 2550 6950 2600
$EndSCHEMATC
